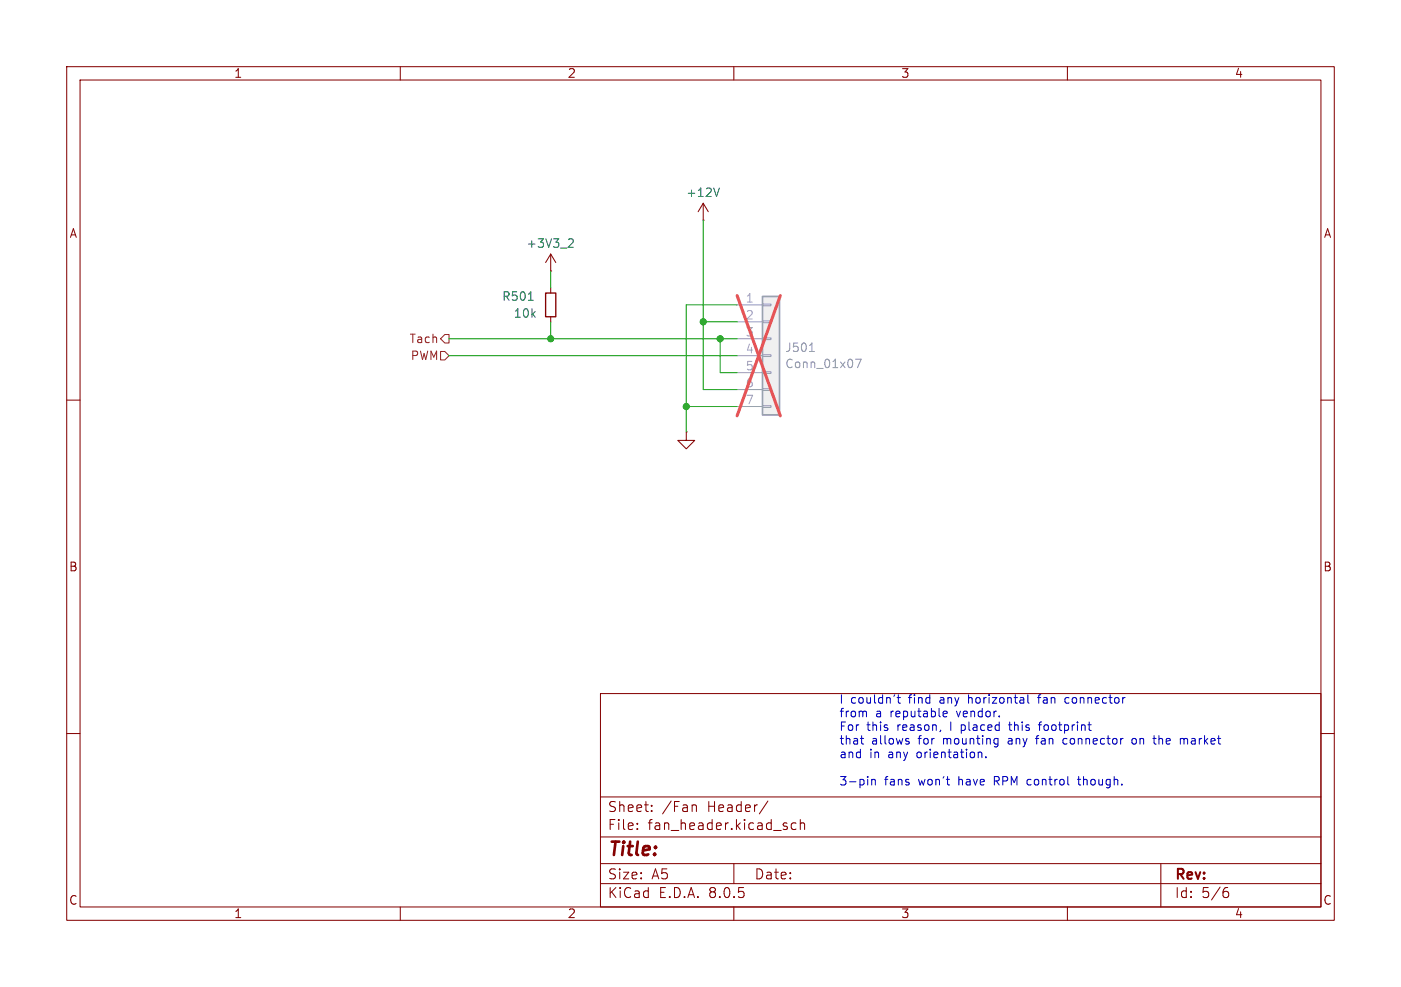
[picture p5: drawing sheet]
<svg xmlns="http://www.w3.org/2000/svg" width="210mm" height="148mm" viewBox="0 0 210 148" stroke-linecap="round" stroke-linejoin="round" font-family="sans-serif">
<g fill="none" stroke="#840000" stroke-width=".15">
<path d="M10 10h190v128h-190zM12 12h186v124h-186zM60 10v2M110 10v2M160 10v2M82.5 38.1l-.7 1.3M82.5 38.1v2.5M82.5 38.1l.8 1.3M105.4 33h.1M105.4 30.5l-.8 1.3M105.4 30.5v2.5M105.4 30.5l.8 1.3"/>
<path d="M10 60h2M82.5 40.6h.1M82.5 43.2v.7M82.5 47.5v.8M198 60h2M102.9 64.8v1.2h-1.3l1.3 1.3 1.2-1.3h-1.2M102.9 64.8h.1M10 110h2M90 104h108v32h-108zM90 119.5h108M198 110h2M60 136v2"/>
<path d="M90 132.5h108M90 129.5h108M90 125.5h108M95.5 124.2v.2M95.5 123.5v.1M97.7 121.5v.2M97.7 120.8v.1M104 120.7l.3 .1 .1 .1v.8M110 136v2M110 129.5v3M115.1 120.1l-1.3 1.9M119.3 123.5l-.4-.1-.3 .3v.4l.2 .2h.5"/>
<path d="M120 123.5a.37 .37 0 0 1 .6 .1v.8M120 122.9v1.5M160 136v2M174 129.5v6.5M183.6 133.7h.3l.3 .2-.1 .5-.2 .2h-.3M184 133.1l-.4 .1"/>
</g>
<path d="M85.4 35.8l.4 .1 .1 .3-.7 .9h.7M107.8 28.2l-.4 1.3M79.2 45h.7" fill="none" stroke="#006464" stroke-width=".15"/>
<path d="M81.8 43.9h1.5v3.6h-1.5z" fill="none" stroke="#840000" stroke-width=".2"/>
<path d="M114.3 44.5h2.5v17.7h-2.5z" fill="#f0f0f0"/>
<g fill="none" stroke="#a1a1a1" stroke-width=".15">
<path d="M110.5 45.7h3.8M110.5 48.3h3.8M110.5 50.8h3.8M110.5 53.3h3.8M110.5 55.9h3.8M110.5 58.4h3.8M114.3 58.3h1.3v.2h-1.3zM114.3 55.8h1.3v.2h-1.3zM114.3 53.2h1.3v.3h-1.3zM114.3 50.7h1.3v.2h-1.3zM114.3 48.1h1.3v.3h-1.3zM114.3 45.6h1.3v.2h-1.3z"/>
<path d="M110.5 61h3.8M114.3 60.8h1.3v.3h-1.3z"/>
</g>
<path d="M114.3 44.5h2.5v17.7h-2.5z" fill="none" stroke="#a1a1a1" stroke-width=".25"/>
<path d="M121.3 52.7h.8M128.2 53.9h.9l-.6 1.2" fill="none" stroke="#989898" stroke-width=".15"/>
<path d="M110.5 44.3l6.5 18.1M117 44.3l-6.5 18.1" fill="none" stroke="#e65255" stroke-width=".46"/>
<path d="M66 52.7h.7l.6 .6-.6 .7h-.7zM66.7 50.2h.6v1.2h-.6l-.7-.6z" fill="none" stroke="#725600" stroke-width=".15"/>
<g fill="none" stroke="#0000c2" stroke-width=".15">
<path d="M129 110.7h.5M129.2 111.5l.3 .1M129.7 106.6l.2 .2v.7M130.7 116.9v.8M130.7 117l.1-.1h.4v.8M134.5 104.6h.5M134.7 104.2v1.1l.3 .1M136.1 111.2l.2 .1-.2 .3M136.1 110.7l.1 .1M141 109.5l-.1 .2M141.4 107.4h.5M141.9 106.7l.1 .2-.6 .2"/>
<path d="M142.5 108.3v1.2M147.1 112.8l.1 .8M147.8 113.5v.1M149.6 111.5l-.4 .1M149.6 110.7v1.1l-.2 .2M151.2 108.7h.5M151.4 108.3v1.2M154.1 104.2v1.1l.2 .1M155.2 110.7h.5M155.5 110.4l-.1 1.2M155.5 104.6h.5M155.6 108.7h.5"/>
<path d="M155.8 104.2l-.1 1.2M156.1 108.3l-.3 .1v1.1M159.5 110.8l-.2 .2v.3l.2 .2 .3 .1M160.1 104.6l-.3 .1-.2 .1 .1 .5 .4 .1M161.5 116.9h.5M161.7 116.4v1.1l.3 .2M170.2 110.8l-.3-.1-.2 .3v.3l.1 .2h.4M172.8 110.7h.5M173.2 111.6h.1M177.1 110.7h.2l.2 .2M177.5 110.9v.7M178 110.8l-.3-.1-.2 .2"/>
</g>
<path d="M105.4 33v25.4h5.1M67.3 50.8h43.2M67.3 53.3h43.2M82.5 40.6v2.6M82.5 48.3v2.5M105.4 48.3h5.1M107.9 50.8v5.1h2.6M110.5 45.7h-7.6v19.1M102.9 61h7.6" fill="none" stroke="#009600" stroke-width=".15"/>
<g fill="#009600" stroke="#009600" stroke-width=".15">
<circle cx="107.9" cy="50.8" r=".46"/>
<circle cx="105.4" cy="48.3" r=".46"/>
<circle cx="102.9" cy="61" r=".46"/>
<circle cx="82.5" cy="50.8" r=".46"/>
</g>
<text font-size="2.8" fill="#840000" x="91" y="128.9">Title:</text>
<g font-size="2.1" fill="#840000">
<text x="91" y="124.7">File:</text>
<text x="91" y="122">Sheet:</text>
<text x="97.1" y="124.7">fan_header.kicad_sch</text>
<text x="99.2" y="122">/Fan</text>
<text x="106.1" y="122">Header/</text>
<text x="91" y="134.9">KiCad</text>
<text x="91" y="132.1">Size:</text>
<text x="97.7" y="132.1">A5</text>
<text x="98.7" y="134.9">E.D.A.</text>
<text x="106.3" y="134.9">8.0.5</text>
<text x="113" y="132.1">Date:</text>
<text x="176" y="132.3">Rev:</text>
<text x="176" y="134.9">Id:</text>
<text x="180.1" y="134.9">5/6</text>
</g>
<g font-size="1.8" fill="#840000">
<text x="35" y="11.9">1</text>
<text x="85" y="11.9">2</text>
<text x="135" y="11.9">3</text>
<text x="185" y="11.9">4</text>
<text x="10.3" y="35.9">A</text>
<text x="198.4" y="35.9">A</text>
<text x="10.3" y="85.9">B</text>
<text x="198.3" y="85.9">B</text>
<text x="10.3" y="135.9">C</text>
<text x="35" y="137.9">1</text>
<text x="85" y="137.9">2</text>
<text x="135" y="137.9">3</text>
<text x="185" y="137.9">4</text>
<text x="198.3" y="135.9">C</text>
</g>
<g font-size="1.8" fill="#006464">
<text x="102.8" y="29.8">+12V</text>
<text x="78.8" y="37.4">+3V3_2</text>
<text x="75.2" y="45.3">R501</text>
<text x="76.9" y="47.9">10k</text>
</g>
<g font-size="1.8" fill="#aaa">
<text x="111.7" y="45.5">1</text>
<text x="111.7" y="48">2</text>
<text x="111.7" y="50.5">3</text>
<text x="111.7" y="53.1">4</text>
<text x="111.7" y="55.6">5</text>
<text x="111.7" y="58.2">6</text>
<text x="111.7" y="60.7">7</text>
</g>
<g font-size="1.8" fill="#725600">
<text x="61.3" y="51.7">Tach</text>
<text x="61.5" y="54.2">PWM</text>
</g>
<g font-size="1.8" fill="#989898">
<text x="117.6" y="53">J501</text>
<text x="117.6" y="55.4">Conn_01x07</text>
</g>
<g font-size="1.8" fill="#0000c2">
<text x="125.7" y="105.7">I</text>
<text x="125.7" y="107.8">from</text>
<text x="127.5" y="105.7">couldn't</text>
<text x="131.3" y="107.8">a</text>
<text x="133.6" y="107.8">reputable</text>
<text x="136.4" y="105.7">find</text>
<text x="141.2" y="105.7">any</text>
<text x="143.7" y="107.8">vendor.</text>
<text x="145.6" y="105.7">horizontal</text>
<text x="156.3" y="105.7">fan</text>
<text x="160.5" y="105.7">connector</text>
<text x="125.7" y="109.8">For</text>
<text x="125.7" y="111.9">that</text>
<text x="125.7" y="113.9">and</text>
<text x="129.9" y="109.8">this</text>
<text x="130.3" y="113.9">in</text>
<text x="130.7" y="111.9">allows</text>
<text x="133.3" y="113.9">any</text>
<text x="134.6" y="109.8">reason,</text>
<text x="137.7" y="113.9">orientation.</text>
<text x="137.8" y="111.9">for</text>
<text x="141.6" y="111.9">mounting</text>
<text x="144.5" y="109.8">placed</text>
<text x="151.6" y="111.9">any</text>
<text x="152" y="109.8">this</text>
<text x="156" y="111.9">fan</text>
<text x="156.6" y="109.8">footprint</text>
<text x="160.2" y="111.9">connector</text>
<text x="170.8" y="111.9">on</text>
<text x="174.2" y="111.9">the</text>
<text x="178.4" y="111.9">market</text>
<text x="125.7" y="118">3-pin</text>
<text x="132.6" y="118">fans</text>
<text x="137.8" y="118">won't</text>
<text x="143.9" y="118">have</text>
<text x="149.5" y="118">RPM control</text>
<text x="162.5" y="118">though.</text>
</g>
</svg>
